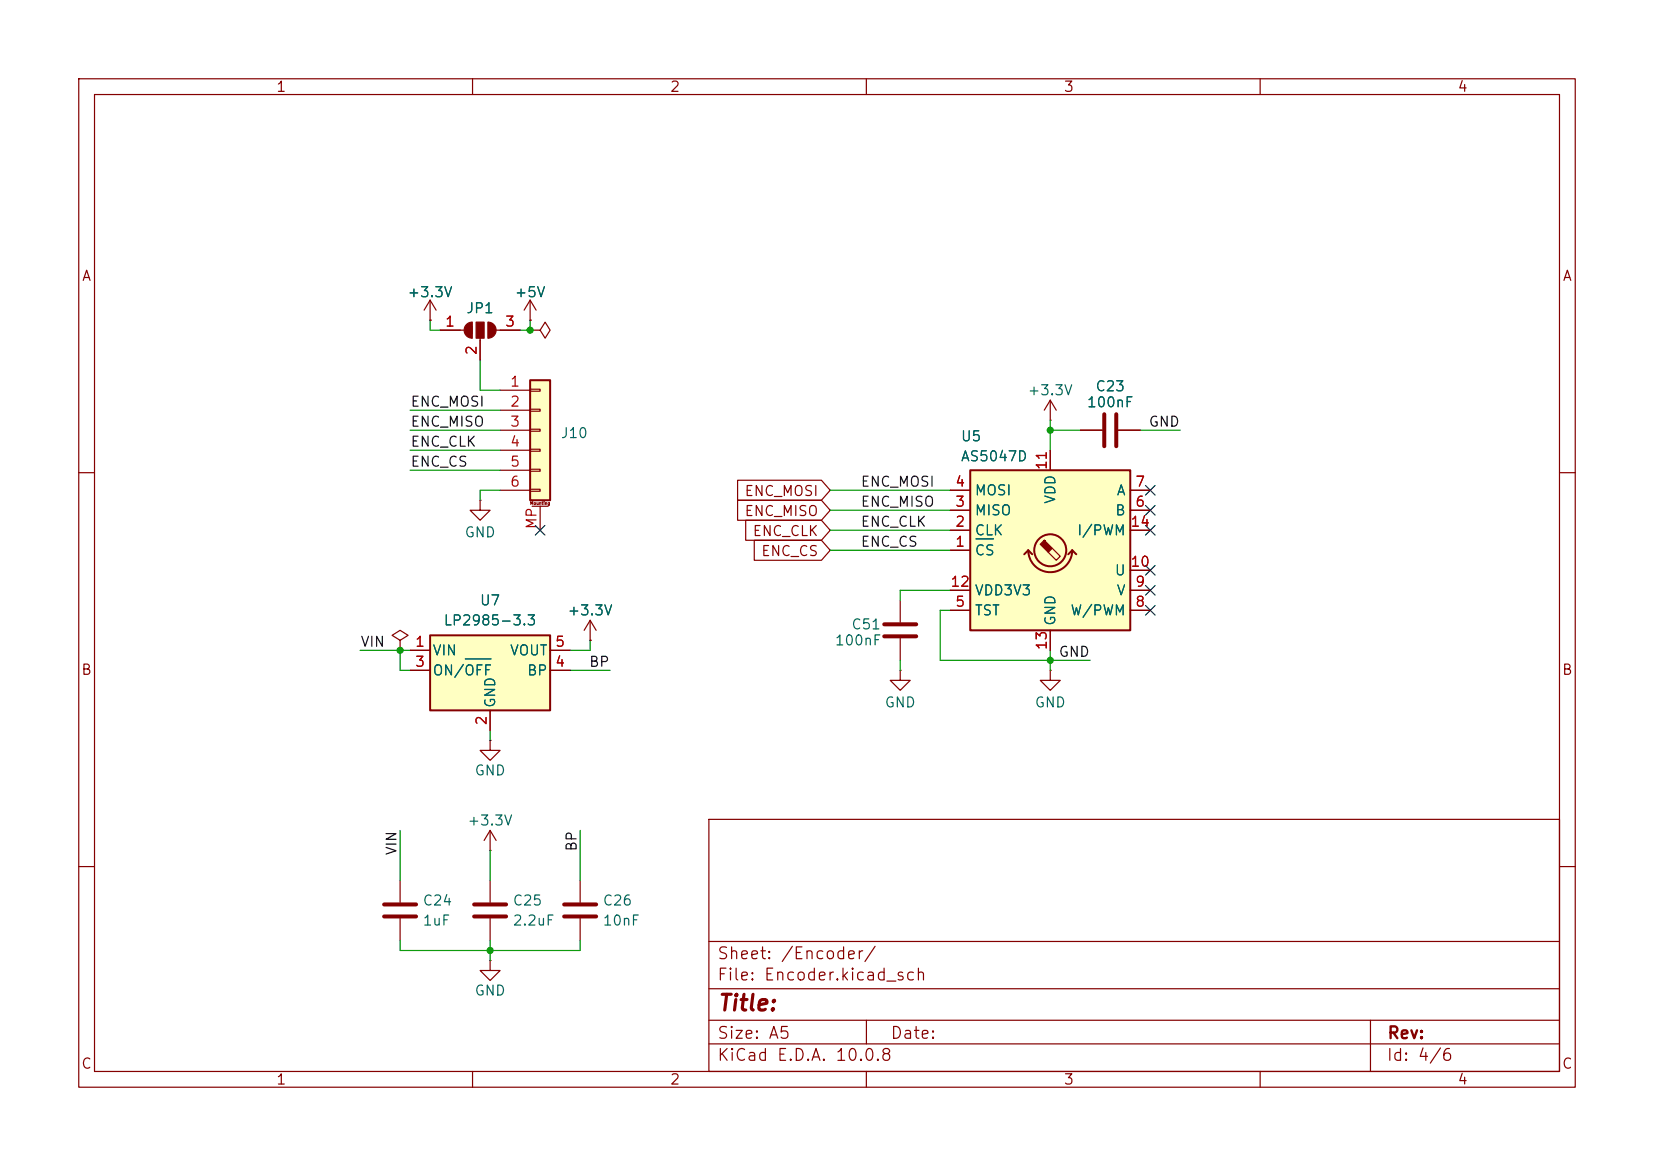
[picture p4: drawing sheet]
(kicad_sch
 (version 20260306)
 (generator "eeschema")
 (generator_version "10.0")
 (paper "A5")
 (lib_symbols
  (symbol "Connector_Generic_MountingPin:Conn_01x06_MountingPin"
   (pin_names
    (offset 1.016) (hide yes)) (exclude_from_sim no) (in_bom yes) (on_board yes)
   (in_pos_files yes)
   (duplicate_pin_numbers_are_jumpers no)
   (property "Reference" "J" (at 0 7.62 0) (show_name no) (do_not_autoplace no) (effects (font (size 1.27 1.27))))
   (property "Value" "Conn_01x06_MountingPin" (at 1.27 -10.16 0) (show_name no) (do_not_autoplace no) (effects (font (size 1.27 1.27)) (justify left)))
   (property "Footprint" "" (at 0 0 0) (show_name no) (do_not_autoplace no) (hide yes) (effects (font (size 1.27 1.27))))
   (property "Datasheet" "" (at 0 0 0) (show_name no) (do_not_autoplace no) (hide yes) (effects (font (size 1.27 1.27))))
   (property "Description" "Generic connectable mounting pin connector, single row, 01x06, script generated (kicad-library-utils/schlib/autogen/connector/)" (at 0 0 0) (show_name no) (do_not_autoplace no) (hide yes) (effects (font (size 1.27 1.27))))
   (symbol "Conn_01x06_MountingPin_1_1"
    (rectangle (start -1.27 6.35) (end 1.27 -8.89) (stroke (width 0.254) (type default)) (fill (type background)))
    (rectangle (start -1.27 5.207) (end 0 4.953) (stroke (width 0.1524) (type default)) (fill (type none)))
    (rectangle (start -1.27 2.667) (end 0 2.413) (stroke (width 0.1524) (type default)) (fill (type none)))
    (rectangle (start -1.27 0.127) (end 0 -0.127) (stroke (width 0.1524) (type default)) (fill (type none)))
    (rectangle (start -1.27 -2.413) (end 0 -2.667) (stroke (width 0.1524) (type default)) (fill (type none)))
    (rectangle (start -1.27 -4.953) (end 0 -5.207) (stroke (width 0.1524) (type default)) (fill (type none)))
    (rectangle (start -1.27 -7.493) (end 0 -7.747) (stroke (width 0.1524) (type default)) (fill (type none)))
    (polyline (pts (xy -1.016 -9.652) (xy 1.016 -9.652)) (stroke (width 0.1524) (type default)) (fill (type none)))
    (text "Mounting" (at 0 -9.271 0) (effects (font (size 0.381 0.381))))
    (pin passive line (at -5.08 5.08 0) (length 3.81) (name "Pin_1" (effects (font (size 1.27 1.27)))) (number "1" (effects (font (size 1.27 1.27)))))
    (pin passive line (at -5.08 2.54 0) (length 3.81) (name "Pin_2" (effects (font (size 1.27 1.27)))) (number "2" (effects (font (size 1.27 1.27)))))
    (pin passive line (at -5.08 0 0) (length 3.81) (name "Pin_3" (effects (font (size 1.27 1.27)))) (number "3" (effects (font (size 1.27 1.27)))))
    (pin passive line (at -5.08 -2.54 0) (length 3.81) (name "Pin_4" (effects (font (size 1.27 1.27)))) (number "4" (effects (font (size 1.27 1.27)))))
    (pin passive line (at -5.08 -5.08 0) (length 3.81) (name "Pin_5" (effects (font (size 1.27 1.27)))) (number "5" (effects (font (size 1.27 1.27)))))
    (pin passive line (at -5.08 -7.62 0) (length 3.81) (name "Pin_6" (effects (font (size 1.27 1.27)))) (number "6" (effects (font (size 1.27 1.27)))))
    (pin passive line (at 0 -12.7 90) (length 3.048) (name "MountPin" (effects (font (size 1.27 1.27)))) (number "MP" (effects (font (size 1.27 1.27))))))
   (embedded_fonts no))
  (symbol "Device:C"
   (pin_numbers (hide yes))
   (pin_names
    (offset 0.254)) (exclude_from_sim no) (in_bom yes) (on_board yes)
   (in_pos_files yes)
   (duplicate_pin_numbers_are_jumpers no)
   (property "Reference" "C" (at 0.635 2.54 0) (show_name no) (do_not_autoplace no) (effects (font (size 1.27 1.27)) (justify left)))
   (property "Value" "C" (at 0.635 -2.54 0) (show_name no) (do_not_autoplace no) (effects (font (size 1.27 1.27)) (justify left)))
   (property "Footprint" "" (at 0.9652 -3.81 0) (show_name no) (do_not_autoplace no) (hide yes) (effects (font (size 1.27 1.27))))
   (property "Datasheet" "" (at 0 0 0) (show_name no) (do_not_autoplace no) (hide yes) (effects (font (size 1.27 1.27))))
   (property "Description" "Unpolarized capacitor" (at 0 0 0) (show_name no) (do_not_autoplace no) (hide yes) (effects (font (size 1.27 1.27))))
   (symbol "C_0_1"
    (polyline (pts (xy -2.032 0.762) (xy 2.032 0.762)) (stroke (width 0.508) (type default)) (fill (type none)))
    (polyline (pts (xy -2.032 -0.762) (xy 2.032 -0.762)) (stroke (width 0.508) (type default)) (fill (type none))))
   (symbol "C_1_1"
    (pin passive line (at 0 3.81 270) (length 2.794) (name "" (effects (font (size 1.27 1.27)))) (number "1" (effects (font (size 1.27 1.27)))))
    (pin passive line (at 0 -3.81 90) (length 2.794) (name "" (effects (font (size 1.27 1.27)))) (number "2" (effects (font (size 1.27 1.27))))))
   (embedded_fonts no))
  (symbol "Jumper:SolderJumper_3_Open"
   (pin_names
    (offset 0) (hide yes)) (exclude_from_sim no) (in_bom no) (on_board yes)
   (in_pos_files yes)
   (duplicate_pin_numbers_are_jumpers no)
   (property "Reference" "JP" (at -2.54 -2.54 0) (show_name no) (do_not_autoplace no) (effects (font (size 1.27 1.27))))
   (property "Value" "SolderJumper_3_Open" (at 0 2.794 0) (show_name no) (do_not_autoplace no) (effects (font (size 1.27 1.27))))
   (property "Footprint" "" (at 0 0 0) (show_name no) (do_not_autoplace no) (hide yes) (effects (font (size 1.27 1.27))))
   (property "Datasheet" "" (at 0 -15.24 0) (show_name no) (do_not_autoplace no) (hide yes) (effects (font (size 1.27 1.27))))
   (property "Description" "Solder Jumper, 3-pole, open" (at 0 -12.7 0) (show_name no) (do_not_autoplace no) (hide yes) (effects (font (size 1.27 1.27))))
   (property private "KLC_S5.1" "This is a generic symbol, it has fp-filter, but no default footprint" (at 0 -17.78 0) (show_name yes) (do_not_autoplace no) (hide yes) (effects (font (size 1.27 1.27))))
   (property private "KLC_S3.3" "Graphical-Symbol: thickness is 6mm, fill is background" (at 0 -20.32 0) (show_name yes) (do_not_autoplace no) (hide yes) (effects (font (size 1.27 1.27))))
   (symbol "SolderJumper_3_Open_0_1"
    (polyline (pts (xy -2.54 0) (xy -2.032 0)) (stroke (width 0) (type default)) (fill (type none)))
    (polyline (pts (xy -1.016 1.016) (xy -1.016 -1.016)) (stroke (width 0.1524) (type default)) (fill (type none)))
    (arc (start -1.016 -1.016) (mid -2.0276 0) (end -1.016 1.016) (stroke (width 0.1524) (type default)) (fill (type outline)))
    (rectangle (start -0.508 1.016) (end 0.508 -1.016) (stroke (width 0.1524) (type default)) (fill (type outline)))
    (polyline (pts (xy 0 -1.27) (xy 0 -1.016)) (stroke (width 0) (type default)) (fill (type none)))
    (arc (start 1.016 1.016) (mid 2.0276 0) (end 1.016 -1.016) (stroke (width 0.1524) (type default)) (fill (type outline)))
    (polyline (pts (xy 1.016 1.016) (xy 1.016 -1.016)) (stroke (width 0.1524) (type default)) (fill (type none)))
    (polyline (pts (xy 2.54 0) (xy 2.032 0)) (stroke (width 0) (type default)) (fill (type none))))
   (symbol "SolderJumper_3_Open_1_1"
    (pin passive line (at -5.08 0 0) (length 2.54) (name "A" (effects (font (size 1.27 1.27)))) (number "1" (effects (font (size 1.27 1.27)))))
    (pin passive line (at 0 -3.81 90) (length 2.54) (name "C" (effects (font (size 1.27 1.27)))) (number "2" (effects (font (size 1.27 1.27)))))
    (pin passive line (at 5.08 0 180) (length 2.54) (name "B" (effects (font (size 1.27 1.27)))) (number "3" (effects (font (size 1.27 1.27))))))
   (embedded_fonts no))
  (symbol "Regulator_Linear:LP2985-3.3"
   (pin_names
    (offset 0.254)) (exclude_from_sim no) (in_bom yes) (on_board yes)
   (in_pos_files yes)
   (duplicate_pin_numbers_are_jumpers no)
   (property "Reference" "U" (at -6.35 5.715 0) (show_name no) (do_not_autoplace no) (effects (font (size 1.27 1.27))))
   (property "Value" "LP2985-3.3" (at 0 5.715 0) (show_name no) (do_not_autoplace no) (effects (font (size 1.27 1.27)) (justify left)))
   (property "Footprint" "Package_TO_SOT_SMD:SOT-23-5" (at 0 8.255 0) (show_name no) (do_not_autoplace no) (hide yes) (effects (font (size 1.27 1.27))))
   (property "Datasheet" "http://www.ti.com/lit/ds/symlink/lp2985.pdf" (at 0 0 0) (show_name no) (do_not_autoplace no) (hide yes) (effects (font (size 1.27 1.27))))
   (property "Description" "150mA 16V Low-noise Low-dropout Regulator With Shutdown, 3.3V output voltage, SOT-23-5" (at 0 0 0) (show_name no) (do_not_autoplace no) (hide yes) (effects (font (size 1.27 1.27))))
   (symbol "LP2985-3.3_0_1"
    (rectangle (start -7.62 -5.08) (end 7.62 4.445) (stroke (width 0.254) (type default)) (fill (type background))))
   (symbol "LP2985-3.3_1_1"
    (pin power_in line (at -10.16 2.54 0) (length 2.54) (name "VIN" (effects (font (size 1.27 1.27)))) (number "1" (effects (font (size 1.27 1.27)))))
    (pin power_in line (at 0 -7.62 90) (length 2.54) (name "GND" (effects (font (size 1.27 1.27)))) (number "2" (effects (font (size 1.27 1.27)))))
    (pin input line (at -10.16 0 0) (length 2.54) (name "ON/~{OFF}" (effects (font (size 1.27 1.27)))) (number "3" (effects (font (size 1.27 1.27)))))
    (pin input line (at 10.16 0 180) (length 2.54) (name "BP" (effects (font (size 1.27 1.27)))) (number "4" (effects (font (size 1.27 1.27)))))
    (pin power_out line (at 10.16 2.54 180) (length 2.54) (name "VOUT" (effects (font (size 1.27 1.27)))) (number "5" (effects (font (size 1.27 1.27))))))
   (embedded_fonts no))
  (symbol "Sensor_Magnetic:AS5047D" (exclude_from_sim no) (in_bom yes) (on_board yes)
   (in_pos_files yes)
   (duplicate_pin_numbers_are_jumpers no)
   (property "Reference" "U" (at -8.89 11.43 0) (show_name no) (do_not_autoplace no) (effects (font (size 1.27 1.27))))
   (property "Value" "AS5047D" (at 5.08 11.43 0) (show_name no) (do_not_autoplace no) (effects (font (size 1.27 1.27))))
   (property "Footprint" "Package_SO:TSSOP-14_4.4x5mm_P0.65mm" (at 0 -15.24 0) (show_name no) (do_not_autoplace no) (hide yes) (effects (font (size 1.27 1.27))))
   (property "Datasheet" "https://ams.com/documents/20143/36005/AS5047D_DS000394_2-00.pdf" (at -19.05 -13.97 0) (show_name no) (do_not_autoplace no) (hide yes) (effects (font (size 1.27 1.27))))
   (property "Description" "On-Axis Magnetic Position Sensor, 14-bit, PWM Output, ABI Output, UVW Output, SPI Interface, TSSOP-14" (at 0 0 0) (show_name no) (do_not_autoplace no) (hide yes) (effects (font (size 1.27 1.27))))
   (symbol "AS5047D_1_1"
    (rectangle (start -10.16 10.16) (end 10.16 -10.16) (stroke (width 0.254) (type default)) (fill (type background)))
    (polyline (pts (xy -2.794 0) (xy -3.302 -0.508)) (stroke (width 0.254) (type default)) (fill (type none)))
    (polyline (pts (xy -2.794 0) (xy -2.286 -0.508)) (stroke (width 0.254) (type default)) (fill (type none)))
    (polyline (pts (xy -0.762 1.27) (xy 0.254 0.254) (xy -0.254 -0.254) (xy -1.27 0.762) (xy -1.016 1.016) (xy -0.762 1.27) (xy -0.635 1.143)) (stroke (width 0) (type default)) (fill (type outline)))
    (arc (start 2.794 0) (mid 0 -2.7819) (end -2.794 0) (stroke (width 0.254) (type default)) (fill (type none)))
    (circle (center 0 0) (radius 2.032) (stroke (width 0.254) (type default)) (fill (type none)))
    (polyline (pts (xy 0.254 0.254) (xy 1.27 -0.762) (xy 0.762 -1.27) (xy -0.254 -0.254)) (stroke (width 0) (type default)) (fill (type none)))
    (polyline (pts (xy 2.794 0) (xy 2.286 -0.508)) (stroke (width 0.254) (type default)) (fill (type none)))
    (polyline (pts (xy 2.794 0) (xy 3.302 -0.508)) (stroke (width 0.254) (type default)) (fill (type none)))
    (pin input line (at -12.7 0 0) (length 2.54) (name "~{CS}" (effects (font (size 1.27 1.27)))) (number "1" (effects (font (size 1.27 1.27)))))
    (pin input line (at -12.7 2.54 0) (length 2.54) (name "CLK" (effects (font (size 1.27 1.27)))) (number "2" (effects (font (size 1.27 1.27)))))
    (pin output line (at -12.7 5.08 0) (length 2.54) (name "MISO" (effects (font (size 1.27 1.27)))) (number "3" (effects (font (size 1.27 1.27)))))
    (pin input line (at -12.7 7.62 0) (length 2.54) (name "MOSI" (effects (font (size 1.27 1.27)))) (number "4" (effects (font (size 1.27 1.27)))))
    (pin input line (at -12.7 -7.62 0) (length 2.54) (name "TST" (effects (font (size 1.27 1.27)))) (number "5" (effects (font (size 1.27 1.27)))))
    (pin output line (at 12.7 5.08 180) (length 2.54) (name "B" (effects (font (size 1.27 1.27)))) (number "6" (effects (font (size 1.27 1.27)))))
    (pin output line (at 12.7 7.62 180) (length 2.54) (name "A" (effects (font (size 1.27 1.27)))) (number "7" (effects (font (size 1.27 1.27)))))
    (pin output line (at 12.7 -7.62 180) (length 2.54) (name "W/PWM" (effects (font (size 1.27 1.27)))) (number "8" (effects (font (size 1.27 1.27)))))
    (pin output line (at 12.7 -5.08 180) (length 2.54) (name "V" (effects (font (size 1.27 1.27)))) (number "9" (effects (font (size 1.27 1.27)))))
    (pin output line (at 12.7 -2.54 180) (length 2.54) (name "U" (effects (font (size 1.27 1.27)))) (number "10" (effects (font (size 1.27 1.27)))))
    (pin power_in line (at 0 12.7 270) (length 2.54) (name "VDD" (effects (font (size 1.27 1.27)))) (number "11" (effects (font (size 1.27 1.27)))))
    (pin power_out line (at -12.7 -5.08 0) (length 2.54) (name "VDD3V3" (effects (font (size 1.27 1.27)))) (number "12" (effects (font (size 1.27 1.27)))))
    (pin power_in line (at 0 -12.7 90) (length 2.54) (name "GND" (effects (font (size 1.27 1.27)))) (number "13" (effects (font (size 1.27 1.27)))))
    (pin output line (at 12.7 2.54 180) (length 2.54) (name "I/PWM" (effects (font (size 1.27 1.27)))) (number "14" (effects (font (size 1.27 1.27))))))
   (embedded_fonts no))
  (symbol "power:+3.3V"
   (power global)
   (pin_numbers (hide yes))
   (pin_names
    (offset 0) (hide yes)) (exclude_from_sim no) (in_bom yes) (on_board yes)
   (in_pos_files yes)
   (duplicate_pin_numbers_are_jumpers no)
   (property "Reference" "#PWR" (at 0 -3.81 0) (show_name no) (do_not_autoplace no) (hide yes) (effects (font (size 1.27 1.27))))
   (property "Value" "+3.3V" (at 0 3.556 0) (show_name no) (do_not_autoplace no) (effects (font (size 1.27 1.27))))
   (property "Footprint" "" (at 0 0 0) (show_name no) (do_not_autoplace no) (hide yes) (effects (font (size 1.27 1.27))))
   (property "Datasheet" "" (at 0 0 0) (show_name no) (do_not_autoplace no) (hide yes) (effects (font (size 1.27 1.27))))
   (property "Description" "Power symbol creates a global label with name \"+3.3V\"" (at 0 0 0) (show_name no) (do_not_autoplace no) (hide yes) (effects (font (size 1.27 1.27))))
   (symbol "+3.3V_0_1"
    (polyline (pts (xy -0.762 1.27) (xy 0 2.54)) (stroke (width 0) (type default)) (fill (type none)))
    (polyline (pts (xy 0 2.54) (xy 0.762 1.27)) (stroke (width 0) (type default)) (fill (type none)))
    (polyline (pts (xy 0 0) (xy 0 2.54)) (stroke (width 0) (type default)) (fill (type none))))
   (symbol "+3.3V_1_1"
    (pin power_in line (at 0 0 90) (length 0) (name "" (effects (font (size 1.27 1.27)))) (number "1" (effects (font (size 1.27 1.27))))))
   (embedded_fonts no))
  (symbol "power:+5V"
   (power global)
   (pin_numbers (hide yes))
   (pin_names
    (offset 0) (hide yes)) (exclude_from_sim no) (in_bom yes) (on_board yes)
   (in_pos_files yes)
   (duplicate_pin_numbers_are_jumpers no)
   (property "Reference" "#PWR" (at 0 -3.81 0) (show_name no) (do_not_autoplace no) (hide yes) (effects (font (size 1.27 1.27))))
   (property "Value" "+5V" (at 0 3.556 0) (show_name no) (do_not_autoplace no) (effects (font (size 1.27 1.27))))
   (property "Footprint" "" (at 0 0 0) (show_name no) (do_not_autoplace no) (hide yes) (effects (font (size 1.27 1.27))))
   (property "Datasheet" "" (at 0 0 0) (show_name no) (do_not_autoplace no) (hide yes) (effects (font (size 1.27 1.27))))
   (property "Description" "Power symbol creates a global label with name \"+5V\"" (at 0 0 0) (show_name no) (do_not_autoplace no) (hide yes) (effects (font (size 1.27 1.27))))
   (symbol "+5V_0_1"
    (polyline (pts (xy -0.762 1.27) (xy 0 2.54)) (stroke (width 0) (type default)) (fill (type none)))
    (polyline (pts (xy 0 2.54) (xy 0.762 1.27)) (stroke (width 0) (type default)) (fill (type none)))
    (polyline (pts (xy 0 0) (xy 0 2.54)) (stroke (width 0) (type default)) (fill (type none))))
   (symbol "+5V_1_1"
    (pin power_in line (at 0 0 90) (length 0) (name "" (effects (font (size 1.27 1.27)))) (number "1" (effects (font (size 1.27 1.27))))))
   (embedded_fonts no))
  (symbol "power:GND"
   (power global)
   (pin_numbers (hide yes))
   (pin_names
    (offset 0) (hide yes)) (exclude_from_sim no) (in_bom yes) (on_board yes)
   (in_pos_files yes)
   (duplicate_pin_numbers_are_jumpers no)
   (property "Reference" "#PWR" (at 0 -6.35 0) (show_name no) (do_not_autoplace no) (hide yes) (effects (font (size 1.27 1.27))))
   (property "Value" "GND" (at 0 -3.81 0) (show_name no) (do_not_autoplace no) (effects (font (size 1.27 1.27))))
   (property "Footprint" "" (at 0 0 0) (show_name no) (do_not_autoplace no) (hide yes) (effects (font (size 1.27 1.27))))
   (property "Datasheet" "" (at 0 0 0) (show_name no) (do_not_autoplace no) (hide yes) (effects (font (size 1.27 1.27))))
   (property "Description" "Power symbol creates a global label with name \"GND\" , ground" (at 0 0 0) (show_name no) (do_not_autoplace no) (hide yes) (effects (font (size 1.27 1.27))))
   (symbol "GND_0_1"
    (polyline (pts (xy 0 0) (xy 0 -1.27) (xy 1.27 -1.27) (xy 0 -2.54) (xy -1.27 -1.27) (xy 0 -1.27)) (stroke (width 0) (type default)) (fill (type none))))
   (symbol "GND_1_1"
    (pin power_in line (at 0 0 270) (length 0) (name "" (effects (font (size 1.27 1.27)))) (number "1" (effects (font (size 1.27 1.27))))))
   (embedded_fonts no))
  (symbol "power:PWR_FLAG"
   (power global)
   (pin_numbers (hide yes))
   (pin_names
    (offset 0) (hide yes)) (exclude_from_sim no) (in_bom yes) (on_board yes)
   (in_pos_files yes)
   (duplicate_pin_numbers_are_jumpers no)
   (property "Reference" "#FLG" (at 0 1.905 0) (show_name no) (do_not_autoplace no) (hide yes) (effects (font (size 1.27 1.27))))
   (property "Value" "PWR_FLAG" (at 0 3.81 0) (show_name no) (do_not_autoplace no) (effects (font (size 1.27 1.27))))
   (property "Footprint" "" (at 0 0 0) (show_name no) (do_not_autoplace no) (hide yes) (effects (font (size 1.27 1.27))))
   (property "Datasheet" "" (at 0 0 0) (show_name no) (do_not_autoplace no) (hide yes) (effects (font (size 1.27 1.27))))
   (property "Description" "Special symbol for telling ERC where power comes from" (at 0 0 0) (show_name no) (do_not_autoplace no) (hide yes) (effects (font (size 1.27 1.27))))
   (symbol "PWR_FLAG_0_0"
    (pin power_out line (at 0 0 90) (length 0) (name "" (effects (font (size 1.27 1.27)))) (number "1" (effects (font (size 1.27 1.27))))))
   (symbol "PWR_FLAG_0_1"
    (polyline (pts (xy 0 0) (xy 0 1.27) (xy -1.016 1.905) (xy 0 2.54) (xy 1.016 1.905) (xy 0 1.27)) (stroke (width 0) (type default)) (fill (type none))))
   (embedded_fonts no)))
 (junction
  (at 50.8 82.55)
  (diameter 0)
  (color 0 0 0 0))
 (junction
  (at 133.35 54.61)
  (diameter 0)
  (color 0 0 0 0))
 (junction
  (at 67.31 41.91)
  (diameter 0)
  (color 0 0 0 0))
 (junction
  (at 133.35 83.82)
  (diameter 0)
  (color 0 0 0 0))
 (junction
  (at 62.23 120.65)
  (diameter 0)
  (color 0 0 0 0))
 (no_connect
  (at 146.05 72.39))
 (no_connect
  (at 146.05 67.31))
 (no_connect
  (at 146.05 64.77))
 (no_connect
  (at 146.05 74.93))
 (no_connect
  (at 146.05 77.47))
 (no_connect
  (at 68.58 67.31))
 (no_connect
  (at 146.05 62.23))
 (wire
  (pts (xy 52.07 57.15) (xy 63.5 57.15))
  (stroke (width 0) (type default)))
 (wire
  (pts (xy 119.38 83.82) (xy 133.35 83.82))
  (stroke (width 0) (type default)))
 (wire
  (pts (xy 62.23 107.95) (xy 62.23 111.76))
  (stroke (width 0) (type default)))
 (wire
  (pts (xy 73.66 120.65) (xy 73.66 119.38))
  (stroke (width 0) (type default)))
 (wire
  (pts (xy 63.5 49.53) (xy 60.96 49.53))
  (stroke (width 0) (type default)))
 (wire
  (pts (xy 60.96 62.23) (xy 63.5 62.23))
  (stroke (width 0) (type default)))
 (wire
  (pts (xy 50.8 82.55) (xy 52.07 82.55))
  (stroke (width 0) (type default)))
 (wire
  (pts (xy 119.38 77.47) (xy 119.38 83.82))
  (stroke (width 0) (type default)))
 (wire
  (pts (xy 60.96 63.5) (xy 60.96 62.23))
  (stroke (width 0) (type default)))
 (wire
  (pts (xy 114.3 76.2) (xy 114.3 74.93))
  (stroke (width 0) (type default)))
 (wire
  (pts (xy 149.86 54.61) (xy 144.78 54.61))
  (stroke (width 0) (type default)))
 (wire
  (pts (xy 105.41 69.85) (xy 120.65 69.85))
  (stroke (width 0) (type default)))
 (wire
  (pts (xy 54.61 40.64) (xy 54.61 41.91))
  (stroke (width 0) (type default)))
 (wire
  (pts (xy 52.07 59.69) (xy 63.5 59.69))
  (stroke (width 0) (type default)))
 (wire
  (pts (xy 72.39 85.09) (xy 77.47 85.09))
  (stroke (width 0) (type default)))
 (wire
  (pts (xy 138.43 83.82) (xy 133.35 83.82))
  (stroke (width 0) (type default)))
 (wire
  (pts (xy 62.23 92.71) (xy 62.23 93.98))
  (stroke (width 0) (type default)))
 (wire
  (pts (xy 62.23 119.38) (xy 62.23 120.65))
  (stroke (width 0) (type default)))
 (wire
  (pts (xy 120.65 77.47) (xy 119.38 77.47))
  (stroke (width 0) (type default)))
 (wire
  (pts (xy 52.07 54.61) (xy 63.5 54.61))
  (stroke (width 0) (type default)))
 (wire
  (pts (xy 133.35 54.61) (xy 137.16 54.61))
  (stroke (width 0) (type default)))
 (wire
  (pts (xy 73.66 111.76) (xy 73.66 105.41))
  (stroke (width 0) (type default)))
 (wire
  (pts (xy 50.8 82.55) (xy 50.8 85.09))
  (stroke (width 0) (type default)))
 (wire
  (pts (xy 60.96 49.53) (xy 60.96 45.72))
  (stroke (width 0) (type default)))
 (wire
  (pts (xy 52.07 85.09) (xy 50.8 85.09))
  (stroke (width 0) (type default)))
 (wire
  (pts (xy 133.35 53.34) (xy 133.35 54.61))
  (stroke (width 0) (type default)))
 (wire
  (pts (xy 52.07 52.07) (xy 63.5 52.07))
  (stroke (width 0) (type default)))
 (wire
  (pts (xy 54.61 41.91) (xy 55.88 41.91))
  (stroke (width 0) (type default)))
 (wire
  (pts (xy 114.3 74.93) (xy 120.65 74.93))
  (stroke (width 0) (type default)))
 (wire
  (pts (xy 62.23 120.65) (xy 73.66 120.65))
  (stroke (width 0) (type default)))
 (wire
  (pts (xy 133.35 54.61) (xy 133.35 57.15))
  (stroke (width 0) (type default)))
 (wire
  (pts (xy 62.23 120.65) (xy 62.23 121.92))
  (stroke (width 0) (type default)))
 (wire
  (pts (xy 72.39 82.55) (xy 74.93 82.55))
  (stroke (width 0) (type default)))
 (wire
  (pts (xy 105.41 62.23) (xy 120.65 62.23))
  (stroke (width 0) (type default)))
 (wire
  (pts (xy 50.8 120.65) (xy 62.23 120.65))
  (stroke (width 0) (type default)))
 (wire
  (pts (xy 105.41 67.31) (xy 120.65 67.31))
  (stroke (width 0) (type default)))
 (wire
  (pts (xy 133.35 83.82) (xy 133.35 85.09))
  (stroke (width 0) (type default)))
 (wire
  (pts (xy 105.41 64.77) (xy 120.65 64.77))
  (stroke (width 0) (type default)))
 (wire
  (pts (xy 67.31 40.64) (xy 67.31 41.91))
  (stroke (width 0) (type default)))
 (wire
  (pts (xy 50.8 105.41) (xy 50.8 111.76))
  (stroke (width 0) (type default)))
 (wire
  (pts (xy 45.72 82.55) (xy 50.8 82.55))
  (stroke (width 0) (type default)))
 (wire
  (pts (xy 133.35 82.55) (xy 133.35 83.82))
  (stroke (width 0) (type default)))
 (wire
  (pts (xy 114.3 83.82) (xy 114.3 85.09))
  (stroke (width 0) (type default)))
 (wire
  (pts (xy 67.31 41.91) (xy 66.04 41.91))
  (stroke (width 0) (type default)))
 (wire
  (pts (xy 50.8 119.38) (xy 50.8 120.65))
  (stroke (width 0) (type default)))
 (wire
  (pts (xy 74.93 81.28) (xy 74.93 82.55))
  (stroke (width 0) (type default)))
 (label "GND"
  (at 149.86 54.61 180)
  (effects (font (size 1.27 1.27)) (justify right bottom)))
 (label "ENC_CLK"
  (at 109.22 67.31 0)
  (effects (font (size 1.27 1.27)) (justify left bottom)))
 (label "ENC_MISO"
  (at 109.22 64.77 0)
  (effects (font (size 1.27 1.27)) (justify left bottom)))
 (label "ENC_MOSI"
  (at 109.22 62.23 0)
  (effects (font (size 1.27 1.27)) (justify left bottom)))
 (label "VIN"
  (at 50.8 105.41 270)
  (effects (font (size 1.27 1.27)) (justify right bottom)))
 (label "ENC_CLK"
  (at 52.07 57.15 0)
  (effects (font (size 1.27 1.27)) (justify left bottom)))
 (label "ENC_MISO"
  (at 52.07 54.61 0)
  (effects (font (size 1.27 1.27)) (justify left bottom)))
 (label "ENC_MOSI"
  (at 52.07 52.07 0)
  (effects (font (size 1.27 1.27)) (justify left bottom)))
 (label "BP"
  (at 77.47 85.09 180)
  (effects (font (size 1.27 1.27)) (justify right bottom)))
 (label "BP"
  (at 73.66 105.41 270)
  (effects (font (size 1.27 1.27)) (justify right bottom)))
 (label "ENC_CS"
  (at 52.07 59.69 0)
  (effects (font (size 1.27 1.27)) (justify left bottom)))
 (label "VIN"
  (at 45.72 82.55 0)
  (effects (font (size 1.27 1.27)) (justify left bottom)))
 (label "ENC_CS"
  (at 109.22 69.85 0)
  (effects (font (size 1.27 1.27)) (justify left bottom)))
 (label "GND"
  (at 138.43 83.82 180)
  (effects (font (size 1.27 1.27)) (justify right bottom)))
 (global_label "ENC_CS"
  (shape input)
  (at 105.41 69.85 180)
  (fields_autoplaced yes)
  (effects (font (size 1.27 1.27)) (justify right))
  (property "Intersheetrefs" "${INTERSHEET_REFS}" (at 95.2282 69.85 0) (hide yes) (show_name no) (do_not_autoplace no) (effects (font (size 1.27 1.27)) (justify right))))
 (global_label "ENC_CLK"
  (shape input)
  (at 105.41 67.31 180)
  (fields_autoplaced yes)
  (effects (font (size 1.27 1.27)) (justify right))
  (property "Intersheetrefs" "${INTERSHEET_REFS}" (at 94.1396 67.31 0) (hide yes) (show_name no) (do_not_autoplace no) (effects (font (size 1.27 1.27)) (justify right))))
 (global_label "ENC_MISO"
  (shape input)
  (at 105.41 64.77 180)
  (fields_autoplaced yes)
  (effects (font (size 1.27 1.27)) (justify right))
  (property "Intersheetrefs" "${INTERSHEET_REFS}" (at 93.1115 64.77 0) (hide yes) (show_name no) (do_not_autoplace no) (effects (font (size 1.27 1.27)) (justify right))))
 (global_label "ENC_MOSI"
  (shape input)
  (at 105.41 62.23 180)
  (fields_autoplaced yes)
  (effects (font (size 1.27 1.27)) (justify right))
  (property "Intersheetrefs" "${INTERSHEET_REFS}" (at 93.1115 62.23 0) (hide yes) (show_name no) (do_not_autoplace no) (effects (font (size 1.27 1.27)) (justify right))))
 (symbol
  (lib_id "Sensor_Magnetic:AS5047D")
  (at 133.35 69.85 0)
  (unit 1)
  (body_style 1)
  (exclude_from_sim no)
  (in_bom yes)
  (on_board yes)
  (in_pos_files yes)
  (dnp no)
  (property "Reference" "U5" (at 121.92 55.372 0) (show_name no) (do_not_autoplace no) (effects (font (size 1.27 1.27)) (justify left)))
  (property "Value" "AS5047D" (at 121.92 57.912 0) (show_name no) (do_not_autoplace no) (effects (font (size 1.27 1.27)) (justify left)))
  (property "Footprint" "Package_SO:TSSOP-14_4.4x5mm_P0.65mm" (at 133.35 85.09 0) (hide yes) (show_name no) (do_not_autoplace no) (effects (font (size 1.27 1.27))))
  (property "Datasheet" "https://ams.com/documents/20143/36005/AS5047D_DS000394_2-00.pdf" (at 114.3 83.82 0) (hide yes) (show_name no) (do_not_autoplace no) (effects (font (size 1.27 1.27))))
  (property "Description" "On-Axis Magnetic Position Sensor, 14-bit, PWM Output, ABI Output, UVW Output, SPI Interface, TSSOP-14" (at 133.35 69.85 0) (hide yes) (show_name no) (do_not_autoplace no) (effects (font (size 1.27 1.27))))
  (pin "4")
  (pin "3")
  (pin "2")
  (pin "7")
  (pin "6")
  (pin "5")
  (pin "1")
  (pin "8")
  (pin "13")
  (pin "12")
  (pin "9")
  (pin "10")
  (pin "11")
  (pin "14"))
 (symbol
  (lib_id "power:+3.3V")
  (at 74.93 81.28 0)
  (unit 1)
  (body_style 1)
  (exclude_from_sim no)
  (in_bom yes)
  (on_board yes)
  (in_pos_files yes)
  (dnp no)
  (property "Reference" "#PWR043" (at 74.93 85.09 0) (hide yes) (show_name no) (do_not_autoplace no) (effects (font (size 1.27 1.27))))
  (property "Value" "+3.3V" (at 74.93 77.47 0) (show_name no) (do_not_autoplace no) (effects (font (size 1.27 1.27))))
  (property "Footprint" "" (at 74.93 81.28 0) (hide yes) (show_name no) (do_not_autoplace no) (effects (font (size 1.27 1.27))))
  (property "Datasheet" "" (at 74.93 81.28 0) (hide yes) (show_name no) (do_not_autoplace no) (effects (font (size 1.27 1.27))))
  (property "Description" "Power symbol creates a global label with name \"+3.3V\"" (at 74.93 81.28 0) (hide yes) (show_name no) (do_not_autoplace no) (effects (font (size 1.27 1.27))))
  (pin "1"))
 (symbol
  (lib_id "Device:C")
  (at 62.23 115.57 0)
  (unit 1)
  (body_style 1)
  (exclude_from_sim no)
  (in_bom yes)
  (on_board yes)
  (in_pos_files yes)
  (dnp no)
  (property "Reference" "C25" (at 65.024 114.3 0) (show_name no) (do_not_autoplace no) (effects (font (size 1.27 1.27)) (justify left)))
  (property "Value" "2.2uF" (at 65.024 116.84 0) (show_name no) (do_not_autoplace no) (effects (font (size 1.27 1.27)) (justify left)))
  (property "Footprint" "Capacitor_SMD:C_0603_1608Metric" (at 63.1952 119.38 0) (hide yes) (show_name no) (do_not_autoplace no) (effects (font (size 1.27 1.27))))
  (property "Datasheet" "" (at 62.23 115.57 0) (hide yes) (show_name no) (do_not_autoplace no) (effects (font (size 1.27 1.27))))
  (property "Description" "Unpolarized capacitor" (at 62.23 115.57 0) (hide yes) (show_name no) (do_not_autoplace no) (effects (font (size 1.27 1.27))))
  (pin "2")
  (pin "1"))
 (symbol
  (lib_id "power:GND")
  (at 62.23 121.92 0)
  (unit 1)
  (body_style 1)
  (exclude_from_sim no)
  (in_bom yes)
  (on_board yes)
  (in_pos_files yes)
  (dnp no)
  (property "Reference" "#PWR042" (at 62.23 128.27 0) (hide yes) (show_name no) (do_not_autoplace no) (effects (font (size 1.27 1.27))))
  (property "Value" "GND" (at 62.23 125.73 0) (show_name no) (do_not_autoplace no) (effects (font (size 1.27 1.27))))
  (property "Footprint" "" (at 62.23 121.92 0) (hide yes) (show_name no) (do_not_autoplace no) (effects (font (size 1.27 1.27))))
  (property "Datasheet" "" (at 62.23 121.92 0) (hide yes) (show_name no) (do_not_autoplace no) (effects (font (size 1.27 1.27))))
  (property "Description" "Power symbol creates a global label with name \"GND\" , ground" (at 62.23 121.92 0) (hide yes) (show_name no) (do_not_autoplace no) (effects (font (size 1.27 1.27))))
  (pin "1"))
 (symbol
  (lib_id "Device:C")
  (at 73.66 115.57 0)
  (unit 1)
  (body_style 1)
  (exclude_from_sim no)
  (in_bom yes)
  (on_board yes)
  (in_pos_files yes)
  (dnp no)
  (property "Reference" "C26" (at 76.454 114.3 0) (show_name no) (do_not_autoplace no) (effects (font (size 1.27 1.27)) (justify left)))
  (property "Value" "10nF" (at 76.454 116.84 0) (show_name no) (do_not_autoplace no) (effects (font (size 1.27 1.27)) (justify left)))
  (property "Footprint" "Capacitor_SMD:C_0402_1005Metric" (at 74.6252 119.38 0) (hide yes) (show_name no) (do_not_autoplace no) (effects (font (size 1.27 1.27))))
  (property "Datasheet" "" (at 73.66 115.57 0) (hide yes) (show_name no) (do_not_autoplace no) (effects (font (size 1.27 1.27))))
  (property "Description" "Unpolarized capacitor" (at 73.66 115.57 0) (hide yes) (show_name no) (do_not_autoplace no) (effects (font (size 1.27 1.27))))
  (pin "2")
  (pin "1"))
 (symbol
  (lib_id "power:PWR_FLAG")
  (at 67.31 41.91 270)
  (unit 1)
  (body_style 1)
  (exclude_from_sim no)
  (in_bom yes)
  (on_board yes)
  (in_pos_files yes)
  (dnp no)
  (fields_autoplaced yes)
  (property "Reference" "#FLG09" (at 69.215 41.91 0) (hide yes) (show_name no) (do_not_autoplace no) (effects (font (size 1.27 1.27))))
  (property "Value" "PWR_FLAG" (at 72.39 41.91 0) (hide yes) (show_name no) (do_not_autoplace no) (effects (font (size 1.27 1.27))))
  (property "Footprint" "" (at 67.31 41.91 0) (hide yes) (show_name no) (do_not_autoplace no) (effects (font (size 1.27 1.27))))
  (property "Datasheet" "" (at 67.31 41.91 0) (hide yes) (show_name no) (do_not_autoplace no) (effects (font (size 1.27 1.27))))
  (property "Description" "Special symbol for telling ERC where power comes from" (at 67.31 41.91 0) (hide yes) (show_name no) (do_not_autoplace no) (effects (font (size 1.27 1.27))))
  (pin "1"))
 (symbol
  (lib_id "power:PWR_FLAG")
  (at 50.8 82.55 0)
  (unit 1)
  (body_style 1)
  (exclude_from_sim no)
  (in_bom yes)
  (on_board yes)
  (in_pos_files yes)
  (dnp no)
  (fields_autoplaced yes)
  (property "Reference" "#FLG08" (at 50.8 80.645 0) (hide yes) (show_name no) (do_not_autoplace no) (effects (font (size 1.27 1.27))))
  (property "Value" "PWR_FLAG" (at 50.8 77.47 0) (hide yes) (show_name no) (do_not_autoplace no) (effects (font (size 1.27 1.27))))
  (property "Footprint" "" (at 50.8 82.55 0) (hide yes) (show_name no) (do_not_autoplace no) (effects (font (size 1.27 1.27))))
  (property "Datasheet" "" (at 50.8 82.55 0) (hide yes) (show_name no) (do_not_autoplace no) (effects (font (size 1.27 1.27))))
  (property "Description" "Special symbol for telling ERC where power comes from" (at 50.8 82.55 0) (hide yes) (show_name no) (do_not_autoplace no) (effects (font (size 1.27 1.27))))
  (pin "1"))
 (symbol
  (lib_id "power:+5V")
  (at 67.31 40.64 0)
  (unit 1)
  (body_style 1)
  (exclude_from_sim no)
  (in_bom yes)
  (on_board yes)
  (in_pos_files yes)
  (dnp no)
  (property "Reference" "#PWR040" (at 67.31 44.45 0) (hide yes) (show_name no) (do_not_autoplace no) (effects (font (size 1.27 1.27))))
  (property "Value" "+5V" (at 67.31 37.084 0) (show_name no) (do_not_autoplace no) (effects (font (size 1.27 1.27))))
  (property "Footprint" "" (at 67.31 40.64 0) (hide yes) (show_name no) (do_not_autoplace no) (effects (font (size 1.27 1.27))))
  (property "Datasheet" "" (at 67.31 40.64 0) (hide yes) (show_name no) (do_not_autoplace no) (effects (font (size 1.27 1.27))))
  (property "Description" "Power symbol creates a global label with name \"+5V\"" (at 67.31 40.64 0) (hide yes) (show_name no) (do_not_autoplace no) (effects (font (size 1.27 1.27))))
  (pin "1"))
 (symbol
  (lib_id "power:+3.3V")
  (at 54.61 40.64 0)
  (unit 1)
  (body_style 1)
  (exclude_from_sim no)
  (in_bom yes)
  (on_board yes)
  (in_pos_files yes)
  (dnp no)
  (property "Reference" "#PWR039" (at 54.61 44.45 0) (hide yes) (show_name no) (do_not_autoplace no) (effects (font (size 1.27 1.27))))
  (property "Value" "+3.3V" (at 54.61 37.084 0) (show_name no) (do_not_autoplace no) (effects (font (size 1.27 1.27))))
  (property "Footprint" "" (at 54.61 40.64 0) (hide yes) (show_name no) (do_not_autoplace no) (effects (font (size 1.27 1.27))))
  (property "Datasheet" "" (at 54.61 40.64 0) (hide yes) (show_name no) (do_not_autoplace no) (effects (font (size 1.27 1.27))))
  (property "Description" "Power symbol creates a global label with name \"+3.3V\"" (at 54.61 40.64 0) (hide yes) (show_name no) (do_not_autoplace no) (effects (font (size 1.27 1.27))))
  (pin "1"))
 (symbol
  (lib_id "Regulator_Linear:LP2985-3.3")
  (at 62.23 85.09 0)
  (unit 1)
  (body_style 1)
  (exclude_from_sim no)
  (in_bom yes)
  (on_board yes)
  (in_pos_files yes)
  (dnp no)
  (fields_autoplaced yes)
  (property "Reference" "U7" (at 62.23 76.2 0) (show_name no) (do_not_autoplace no) (effects (font (size 1.27 1.27))))
  (property "Value" "LP2985-3.3" (at 62.23 78.74 0) (show_name no) (do_not_autoplace no) (effects (font (size 1.27 1.27))))
  (property "Footprint" "Package_TO_SOT_SMD:SOT-23-5" (at 62.23 76.835 0) (hide yes) (show_name no) (do_not_autoplace no) (effects (font (size 1.27 1.27))))
  (property "Datasheet" "http://www.ti.com/lit/ds/symlink/lp2985.pdf" (at 62.23 85.09 0) (hide yes) (show_name no) (do_not_autoplace no) (effects (font (size 1.27 1.27))))
  (property "Description" "150mA 16V Low-noise Low-dropout Regulator With Shutdown, 3.3V output voltage, SOT-23-5" (at 62.23 85.09 0) (hide yes) (show_name no) (do_not_autoplace no) (effects (font (size 1.27 1.27))))
  (pin "5")
  (pin "1")
  (pin "3")
  (pin "4")
  (pin "2"))
 (symbol
  (lib_id "Device:C")
  (at 114.3 80.01 180)
  (unit 1)
  (body_style 1)
  (exclude_from_sim no)
  (in_bom yes)
  (on_board yes)
  (in_pos_files yes)
  (dnp no)
  (property "Reference" "C51" (at 109.982 79.248 0) (show_name no) (do_not_autoplace no) (effects (font (size 1.27 1.27))))
  (property "Value" "100nF" (at 108.966 81.28 0) (show_name no) (do_not_autoplace no) (effects (font (size 1.27 1.27))))
  (property "Footprint" "Capacitor_SMD:C_0402_1005Metric" (at 113.3348 76.2 0) (hide yes) (show_name no) (do_not_autoplace no) (effects (font (size 1.27 1.27))))
  (property "Datasheet" "" (at 114.3 80.01 0) (hide yes) (show_name no) (do_not_autoplace no) (effects (font (size 1.27 1.27))))
  (property "Description" "Unpolarized capacitor" (at 114.3 80.01 0) (hide yes) (show_name no) (do_not_autoplace no) (effects (font (size 1.27 1.27))))
  (pin "1")
  (pin "2"))
 (symbol
  (lib_id "power:GND")
  (at 133.35 85.09 0)
  (unit 1)
  (body_style 1)
  (exclude_from_sim no)
  (in_bom yes)
  (on_board yes)
  (in_pos_files yes)
  (dnp no)
  (property "Reference" "#PWR036" (at 133.35 91.44 0) (hide yes) (show_name no) (do_not_autoplace no) (effects (font (size 1.27 1.27))))
  (property "Value" "GND" (at 133.35 89.154 0) (show_name no) (do_not_autoplace no) (effects (font (size 1.27 1.27))))
  (property "Footprint" "" (at 133.35 85.09 0) (hide yes) (show_name no) (do_not_autoplace no) (effects (font (size 1.27 1.27))))
  (property "Datasheet" "" (at 133.35 85.09 0) (hide yes) (show_name no) (do_not_autoplace no) (effects (font (size 1.27 1.27))))
  (property "Description" "Power symbol creates a global label with name \"GND\" , ground" (at 133.35 85.09 0) (hide yes) (show_name no) (do_not_autoplace no) (effects (font (size 1.27 1.27))))
  (pin "1"))
 (symbol
  (lib_id "Connector_Generic_MountingPin:Conn_01x06_MountingPin")
  (at 68.58 54.61 0)
  (unit 1)
  (body_style 1)
  (exclude_from_sim no)
  (in_bom yes)
  (on_board yes)
  (in_pos_files yes)
  (dnp no)
  (property "Reference" "J10" (at 71.12 54.9655 0) (show_name no) (do_not_autoplace no) (effects (font (size 1.27 1.27)) (justify left)))
  (property "Value" "Conn_01x06_MountingPin" (at 60.96 70.104 0) (hide yes) (show_name no) (do_not_autoplace no) (effects (font (size 1.27 1.27)) (justify left)))
  (property "Footprint" "Connector_JST:JST_SH_SM06B-SRSS-TB_1x06-1MP_P1.00mm_Horizontal" (at 68.58 54.61 0) (hide yes) (show_name no) (do_not_autoplace no) (effects (font (size 1.27 1.27))))
  (property "Datasheet" "" (at 68.58 54.61 0) (hide yes) (show_name no) (do_not_autoplace no) (effects (font (size 1.27 1.27))))
  (property "Description" "Generic connectable mounting pin connector, single row, 01x06, script generated (kicad-library-utils/schlib/autogen/connector/)" (at 68.58 54.61 0) (hide yes) (show_name no) (do_not_autoplace no) (effects (font (size 1.27 1.27))))
  (pin "3")
  (pin "2")
  (pin "6")
  (pin "MP")
  (pin "5")
  (pin "4")
  (pin "1"))
 (symbol
  (lib_id "power:+3.3V")
  (at 62.23 107.95 0)
  (unit 1)
  (body_style 1)
  (exclude_from_sim no)
  (in_bom yes)
  (on_board yes)
  (in_pos_files yes)
  (dnp no)
  (property "Reference" "#PWR084" (at 62.23 111.76 0) (hide yes) (show_name no) (do_not_autoplace no) (effects (font (size 1.27 1.27))))
  (property "Value" "+3.3V" (at 62.23 104.14 0) (show_name no) (do_not_autoplace no) (effects (font (size 1.27 1.27))))
  (property "Footprint" "" (at 62.23 107.95 0) (hide yes) (show_name no) (do_not_autoplace no) (effects (font (size 1.27 1.27))))
  (property "Datasheet" "" (at 62.23 107.95 0) (hide yes) (show_name no) (do_not_autoplace no) (effects (font (size 1.27 1.27))))
  (property "Description" "Power symbol creates a global label with name \"+3.3V\"" (at 62.23 107.95 0) (hide yes) (show_name no) (do_not_autoplace no) (effects (font (size 1.27 1.27))))
  (pin "1"))
 (symbol
  (lib_id "Jumper:SolderJumper_3_Open")
  (at 60.96 41.91 0)
  (unit 1)
  (body_style 1)
  (exclude_from_sim no)
  (in_bom no)
  (on_board yes)
  (in_pos_files yes)
  (dnp no)
  (property "Reference" "JP1" (at 60.96 39.116 0) (show_name no) (do_not_autoplace no) (effects (font (size 1.27 1.27))))
  (property "Value" "SolderJumper_3_Open" (at 60.96 38.1 0) (hide yes) (show_name no) (do_not_autoplace no) (effects (font (size 1.27 1.27))))
  (property "Footprint" "Jumper:SolderJumper-3_P1.3mm_Open_Pad1.0x1.5mm_NumberLabels" (at 60.96 41.91 0) (hide yes) (show_name no) (do_not_autoplace no) (effects (font (size 1.27 1.27))))
  (property "Datasheet" "" (at 60.96 57.15 0) (hide yes) (show_name no) (do_not_autoplace no) (effects (font (size 1.27 1.27))))
  (property "Description" "Solder Jumper, 3-pole, open" (at 60.96 54.61 0) (hide yes) (show_name no) (do_not_autoplace no) (effects (font (size 1.27 1.27))))
  (property private "KLC_S5.1" "This is a generic symbol, it has fp-filter, but no default footprint" (at 60.96 59.69 0) (hide yes) (show_name yes) (do_not_autoplace no) (effects (font (size 1.27 1.27))))
  (property private "KLC_S3.3" "Graphical-Symbol: thickness is 6mm, fill is background" (at 60.96 62.23 0) (hide yes) (show_name yes) (do_not_autoplace no) (effects (font (size 1.27 1.27))))
  (pin "3")
  (pin "2")
  (pin "1"))
 (symbol
  (lib_id "power:GND")
  (at 114.3 85.09 0)
  (unit 1)
  (body_style 1)
  (exclude_from_sim no)
  (in_bom yes)
  (on_board yes)
  (in_pos_files yes)
  (dnp no)
  (property "Reference" "#PWR082" (at 114.3 91.44 0) (hide yes) (show_name no) (do_not_autoplace no) (effects (font (size 1.27 1.27))))
  (property "Value" "GND" (at 114.3 89.154 0) (show_name no) (do_not_autoplace no) (effects (font (size 1.27 1.27))))
  (property "Footprint" "" (at 114.3 85.09 0) (hide yes) (show_name no) (do_not_autoplace no) (effects (font (size 1.27 1.27))))
  (property "Datasheet" "" (at 114.3 85.09 0) (hide yes) (show_name no) (do_not_autoplace no) (effects (font (size 1.27 1.27))))
  (property "Description" "Power symbol creates a global label with name \"GND\" , ground" (at 114.3 85.09 0) (hide yes) (show_name no) (do_not_autoplace no) (effects (font (size 1.27 1.27))))
  (pin "1"))
 (symbol
  (lib_id "power:+3.3V")
  (at 133.35 53.34 0)
  (unit 1)
  (body_style 1)
  (exclude_from_sim no)
  (in_bom yes)
  (on_board yes)
  (in_pos_files yes)
  (dnp no)
  (property "Reference" "#PWR037" (at 133.35 57.15 0) (hide yes) (show_name no) (do_not_autoplace no) (effects (font (size 1.27 1.27))))
  (property "Value" "+3.3V" (at 133.35 49.53 0) (show_name no) (do_not_autoplace no) (effects (font (size 1.27 1.27))))
  (property "Footprint" "" (at 133.35 53.34 0) (hide yes) (show_name no) (do_not_autoplace no) (effects (font (size 1.27 1.27))))
  (property "Datasheet" "" (at 133.35 53.34 0) (hide yes) (show_name no) (do_not_autoplace no) (effects (font (size 1.27 1.27))))
  (property "Description" "Power symbol creates a global label with name \"+3.3V\"" (at 133.35 53.34 0) (hide yes) (show_name no) (do_not_autoplace no) (effects (font (size 1.27 1.27))))
  (pin "1"))
 (symbol
  (lib_id "power:GND")
  (at 62.23 93.98 0)
  (unit 1)
  (body_style 1)
  (exclude_from_sim no)
  (in_bom yes)
  (on_board yes)
  (in_pos_files yes)
  (dnp no)
  (property "Reference" "#PWR041" (at 62.23 100.33 0) (hide yes) (show_name no) (do_not_autoplace no) (effects (font (size 1.27 1.27))))
  (property "Value" "GND" (at 62.23 97.79 0) (show_name no) (do_not_autoplace no) (effects (font (size 1.27 1.27))))
  (property "Footprint" "" (at 62.23 93.98 0) (hide yes) (show_name no) (do_not_autoplace no) (effects (font (size 1.27 1.27))))
  (property "Datasheet" "" (at 62.23 93.98 0) (hide yes) (show_name no) (do_not_autoplace no) (effects (font (size 1.27 1.27))))
  (property "Description" "Power symbol creates a global label with name \"GND\" , ground" (at 62.23 93.98 0) (hide yes) (show_name no) (do_not_autoplace no) (effects (font (size 1.27 1.27))))
  (pin "1"))
 (symbol
  (lib_id "Device:C")
  (at 140.97 54.61 90)
  (unit 1)
  (body_style 1)
  (exclude_from_sim no)
  (in_bom yes)
  (on_board yes)
  (in_pos_files yes)
  (dnp no)
  (property "Reference" "C23" (at 140.97 49.022 90) (show_name no) (do_not_autoplace no) (effects (font (size 1.27 1.27))))
  (property "Value" "100nF" (at 140.97 51.054 90) (show_name no) (do_not_autoplace no) (effects (font (size 1.27 1.27))))
  (property "Footprint" "Capacitor_SMD:C_0402_1005Metric" (at 144.78 53.6448 0) (hide yes) (show_name no) (do_not_autoplace no) (effects (font (size 1.27 1.27))))
  (property "Datasheet" "" (at 140.97 54.61 0) (hide yes) (show_name no) (do_not_autoplace no) (effects (font (size 1.27 1.27))))
  (property "Description" "Unpolarized capacitor" (at 140.97 54.61 0) (hide yes) (show_name no) (do_not_autoplace no) (effects (font (size 1.27 1.27))))
  (pin "1")
  (pin "2"))
 (symbol
  (lib_id "Device:C")
  (at 50.8 115.57 0)
  (unit 1)
  (body_style 1)
  (exclude_from_sim no)
  (in_bom yes)
  (on_board yes)
  (in_pos_files yes)
  (dnp no)
  (property "Reference" "C24" (at 53.594 114.3 0) (show_name no) (do_not_autoplace no) (effects (font (size 1.27 1.27)) (justify left)))
  (property "Value" "1uF" (at 53.594 116.84 0) (show_name no) (do_not_autoplace no) (effects (font (size 1.27 1.27)) (justify left)))
  (property "Footprint" "Capacitor_SMD:C_0603_1608Metric" (at 51.7652 119.38 0) (hide yes) (show_name no) (do_not_autoplace no) (effects (font (size 1.27 1.27))))
  (property "Datasheet" "" (at 50.8 115.57 0) (hide yes) (show_name no) (do_not_autoplace no) (effects (font (size 1.27 1.27))))
  (property "Description" "Unpolarized capacitor" (at 50.8 115.57 0) (hide yes) (show_name no) (do_not_autoplace no) (effects (font (size 1.27 1.27))))
  (pin "2")
  (pin "1"))
 (symbol
  (lib_id "power:GND")
  (at 60.96 63.5 0)
  (unit 1)
  (body_style 1)
  (exclude_from_sim no)
  (in_bom yes)
  (on_board yes)
  (in_pos_files yes)
  (dnp no)
  (property "Reference" "#PWR038" (at 60.96 69.85 0) (hide yes) (show_name no) (do_not_autoplace no) (effects (font (size 1.27 1.27))))
  (property "Value" "GND" (at 60.96 67.564 0) (show_name no) (do_not_autoplace no) (effects (font (size 1.27 1.27))))
  (property "Footprint" "" (at 60.96 63.5 0) (hide yes) (show_name no) (do_not_autoplace no) (effects (font (size 1.27 1.27))))
  (property "Datasheet" "" (at 60.96 63.5 0) (hide yes) (show_name no) (do_not_autoplace no) (effects (font (size 1.27 1.27))))
  (property "Description" "Power symbol creates a global label with name \"GND\" , ground" (at 60.96 63.5 0) (hide yes) (show_name no) (do_not_autoplace no) (effects (font (size 1.27 1.27))))
  (pin "1")))
